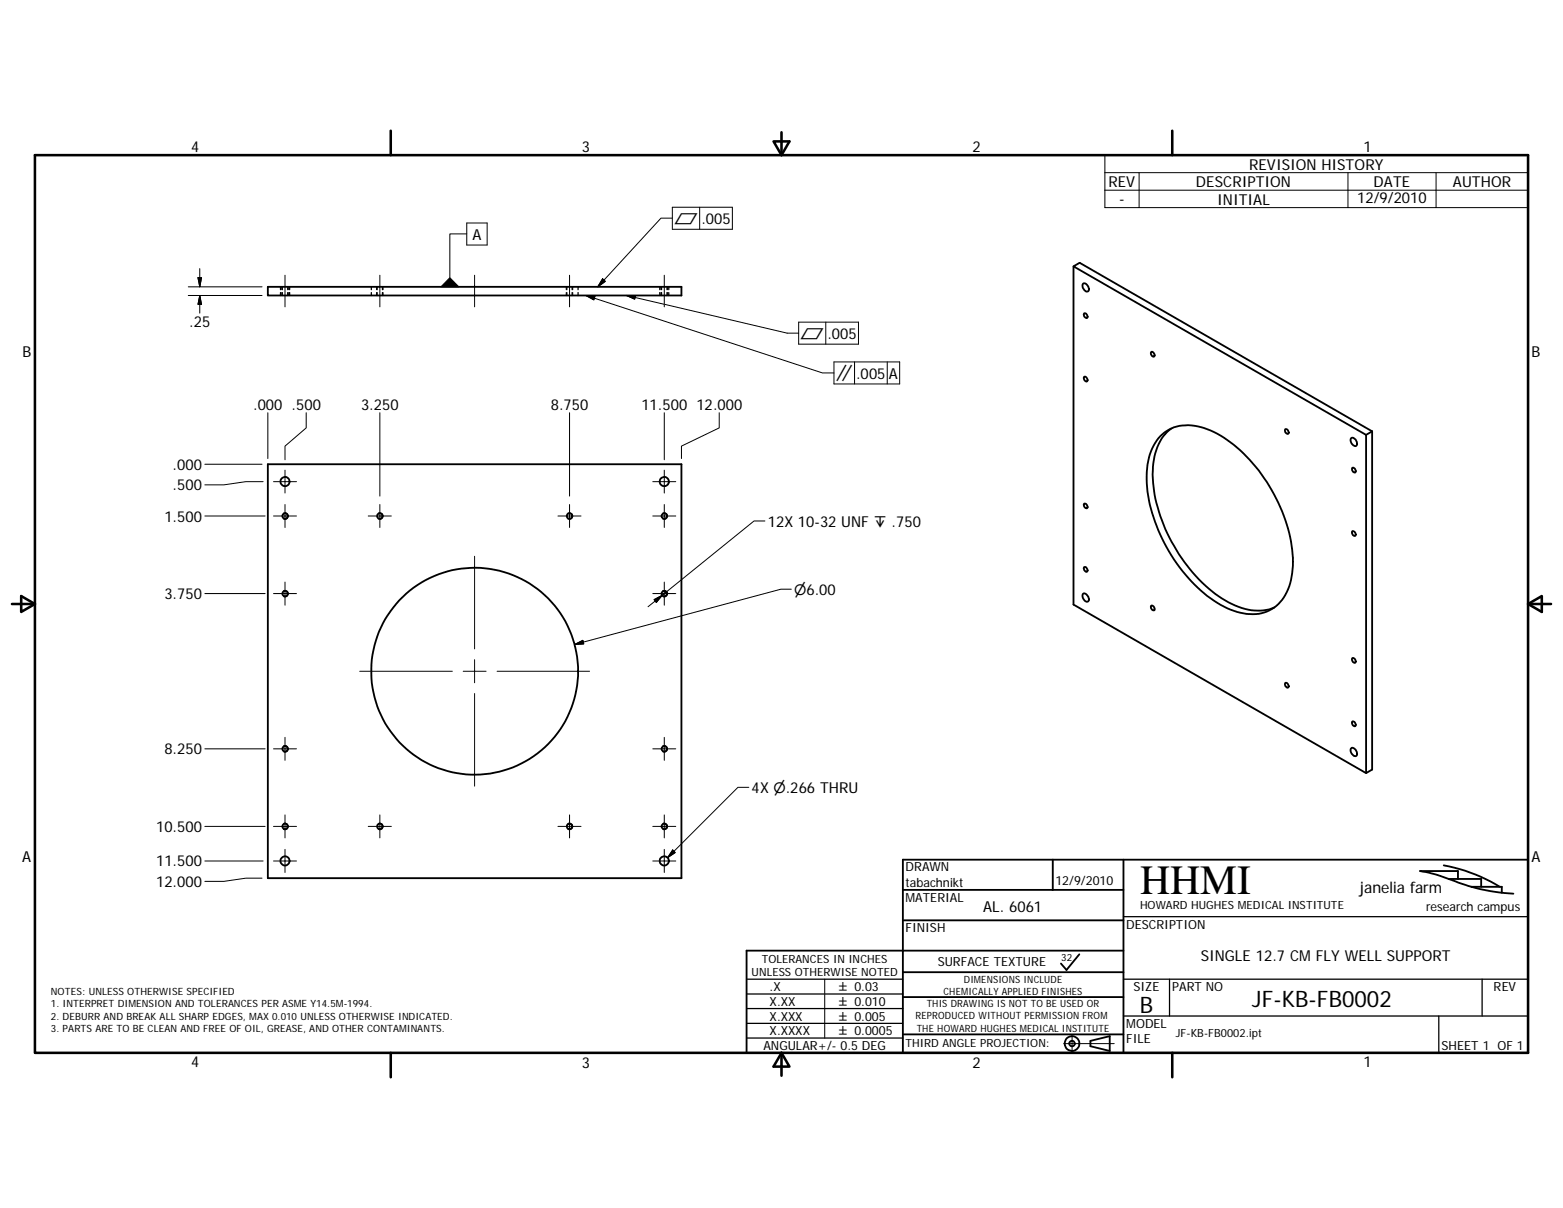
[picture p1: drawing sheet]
<svg xmlns="http://www.w3.org/2000/svg" width="279mm" height="216mm" viewBox="0 0 279 216" stroke-linecap="round" stroke-linejoin="round" font-family="sans-serif">
<g fill="none" stroke="#000" stroke-width=".33">
<path d="M47.9 51.3h73.9v1.5h-73.9zM191.9 47.6v60.5l52.3 30.1M193.6 50.8a.7 .7 0 0 1 1 .6 .46 .46 0 0 1-.2 .7 .46 .46 0 0 1-.6-.4l-.3-.4zM193.8 56a.48 .48 0 0 1 .5 .3 .48 .48 0 0 1-.1 .6 .62 .62 0 0 1-.4-.9zM193.8 67.4a.49 .49 0 0 1 .5 .2 .49 .49 0 0 1-.1 .6 .66 .66 0 0 1-.4-.8zM205.8 62.9a.47 .47 0 0 1 .5 .3 .47 .47 0 0 1-.1 .6 .67 .67 0 0 1-.4-.9zM207.4 78a7.2 7.2 0 0 1 7.8-1.5 22.3 22.3 0 0 1 10.8 9 27.4 27.4 0 0 1 5.1 15.6 9.5 9.5 0 0 1-3.3 7.5 8.4 8.4 0 0 1-8.4 .1 26.6 26.6 0 0 1-11.6-12.4 22.9 22.9 0 0 1-2.5-13.9 9 9 0 0 1 2.1-4.4zM209.4 76.6a9.2 9.2 0 0 0-3.3 7.5 27.6 27.6 0 0 0 6.1 17 20 20 0 0 0 10.9 7.9 7.8 7.8 0 0 0 4.7-.4M229.7 76.7a.48 .48 0 0 1 .6 .3 .48 .48 0 0 1-.1 .6 .59 .59 0 0 1-.5-.9zM241.6 78.3a.93 .93 0 0 1 .8 1.4 .97 .97 0 0 1-.8-1.4zM245.3 77.1v60.4l-1.1 .7v-60.5M245.3 77.1l-52.3-30.1-1.1 .6 52.3 30.1"/>
<path d="M245.3 77.1l-1.1 .6M47.9 83h73.9v74h-73.9zM193.8 90a.47 .47 0 0 1 .5 .3 .47 .47 0 0 1-.1 .5 .61 .61 0 0 1-.4-.8zM241.7 95a.47 .47 0 0 1 .6 .2 .47 .47 0 0 1-.1 .6 .6 .6 0 0 1-.5-.8zM241.7 83.7a.47 .47 0 0 1 .6 .2 .47 .47 0 0 1-.1 .6 .63 .63 0 0 1-.5-.8zM193.6 106.2a.72 .72 0 0 1 1 .6 .46 .46 0 0 1-.2 .7 .46 .46 0 0 1-.6-.3l-.3-.5zM193.8 101.4a.49 .49 0 0 1 .5 .2 .49 .49 0 0 1-.1 .6 .66 .66 0 0 1-.4-.8zM205.8 108.3a.47 .47 0 0 1 .5 .2 .47 .47 0 0 1-.1 .6 .64 .64 0 0 1-.4-.8zM241.7 117.6a.49 .49 0 0 1 .6 .3 .49 .49 0 0 1-.1 .6 .64 .64 0 0 1-.5-.9zM229.7 122.1a.48 .48 0 0 1 .6 .2 .48 .48 0 0 1-.1 .6 .61 .61 0 0 1-.5-.8zM241.6 133.7a.91 .91 0 0 1 .8 .5 .91 .91 0 0 1 0 .9 .96 .96 0 0 1-.8-1.4zM241.7 129a.48 .48 0 0 1 .5 .2 .48 .48 0 0 1 0 .6 .6 .6 0 0 1-.5-.8z"/>
<path d="M161.4 159h39.4M188.2 153.6v5.4M200.8 153.6v34.6M258.1 154.7a29.9 29.9 0 0 1 10 3.8M259 157.1h5.8v1.4M260.6 157.1v-1.4h-6.7l.5 .1a53.9 53.9 0 0 1 8 2.5l4.2 1 3.9 .4M263 158.5h5.5v1.1M161.4 173.8h39.4M161.4 178.2h39.4M161.4 164.5h39.4M192.9 170.6l-2.3 2.8-.9-1.2M200.8 169.9h-67.3v18.3h139.7v-34.6h-111.8v34.6"/>
<path d="M161.4 184.9h39.4M194.9 186l3.5-.8v2.6l-3.5-.8z"/>
<circle cx="50.9" cy="86.1" r=".82"/>
<circle cx="51" cy="92.2" r=".48"/>
<circle cx="67.9" cy="92.2" r=".48"/>
<circle cx="101.8" cy="92.2" r=".48"/>
<circle cx="118.8" cy="92.2" r=".48"/>
<circle cx="118.8" cy="86.1" r=".81"/>
<circle cx="51" cy="106.1" r=".47"/>
<circle cx="84.8" cy="120" r="18.5"/>
<circle cx="118.8" cy="106.1" r=".48"/>
<circle cx="51" cy="133.8" r=".47"/>
<circle cx="118.8" cy="133.8" r=".48"/>
<circle cx="50.9" cy="153.9" r=".82"/>
<circle cx="51" cy="147.7" r=".47"/>
<circle cx="67.9" cy="147.7" r=".47"/>
<circle cx="101.8" cy="147.7" r=".48"/>
<circle cx="118.7" cy="153.9" r=".82"/>
<circle cx="118.8" cy="147.7" r=".48"/>
<circle cx="191.6" cy="186.5" r="1.31"/>
<circle cx="191.6" cy="186.5" r=".49"/>
</g>
<g fill="none" stroke="#000" stroke-width=".18">
<path d="M83.4 39.9h3.7v3.9h-3.7zM120.2 37h10.7v4h-10.7zM120.2 39h-2l-11.4 12.3M125.1 37v4M197.5 27.7h75.7v9.4h-75.7zM197.5 30.9h75.7M197.5 34h75.7M203.6 30.9v6.2M241 30.9v6.2M256.7 30.9v6.2M33.7 51.3h13.1M33.7 52.8h13.1"/>
<path d="M35.4 49.6h.6l-.3 1.7zM35.7 48v3.3M35.7 52.8v3.2M35.7 52.8l.3 1.6h-.6zM50.4 51.3v.5M50.4 52.3v.5M50.9 49.2v5.6M51.5 51.3v.5M51.5 52.3v.5M67.3 51.3v.5M67.3 52.3v.5M67.9 49.2v5.6"/>
<path d="M68.5 51.3v.5M68.5 52.3v.5M83.4 41.8h-3v7.8M84.8 49.2v5.6M101.2 51.3v.5M101.2 52.3v.5M101.8 49.2v5.6M102.4 51.3v.5M102.4 52.3v.5M104.7 52.8l1.6 .2-.1 .6zM104.7 52.8l42.3 13.9h2.1M107.7 49.8l.5 .5-1.4 1z"/>
<path d="M112 52.8l1.6 .1-.1 .6zM112 52.8l6.7 1.6M118.2 51.3v.5M118.2 52.3v.5M118.7 49.2v5.6M118.8 54.4l21.9 5.1h2.1M119.3 51.3v.5M119.3 52.3v.5M142.8 57.6h10.7v3.9h-10.7zM147.6 57.6v3.9M47.9 73.8v8.2M54.7 73.8v2.7l-3.8 3.2v2.5"/>
<path d="M67.9 73.8v14.9M101.8 73.8v14.9M118.7 73.8v8.4M128.6 73.8v2.7l-6.8 3.2v2.3M149.1 64.7h11.7v3.9h-11.7zM152.8 64.7v3.9M158.6 64.7v3.9M36.6 92.2h10.8M36.6 83h10.2M47 86.1h-3.1l-3.9 .6h-3.4M48.9 92.2h4.1M48.9 86.1h4.1"/>
<path d="M50.7 91.7a.59 .59 0 0 1 .8 .5 .59 .59 0 0 1-.8 .5M50.9 90.2v4.1M50.9 84v4.1M65.8 92.2h4.2M67.6 91.7a.58 .58 0 0 1 .9 .5 .58 .58 0 0 1-.9 .5M67.9 90.2v4.1M84.8 99.4v16.6M99.7 92.2h4.2M101.5 91.7a.59 .59 0 0 1 .9 .5 .59 .59 0 0 1-.9 .5M101.8 90.2v4.1M116.7 86.1h4.1M116.7 92.2h4.1"/>
<path d="M118.5 91.7a.58 .58 0 0 1 .8 .5 .58 .58 0 0 1-.8 .5M118.7 84v4.1M118.7 90.2v4.1M136.7 93.1h-1.9l-16.4 13.3M36.6 106.1h10.8M48.9 106.1h4.1M50.7 105.6a.59 .59 0 0 1 .8 .5 .59 .59 0 0 1-.8 .5M50.9 104v4.2M64.3 120h16.6M82.8 120h4.1M84.8 117.9v4.1M88.9 120h16.5"/>
<path d="M102.7 115.2l1.5-.8 .2 .7zM116.7 106.1h4.1M116.9 107.2l1.5-.8-1.1 1.3zM118.4 106.4l-2.6 2M118.5 105.6a.58 .58 0 0 1 .8 .5 .58 .58 0 0 1-.8 .5M118.7 104v4.2M119.1 105.8l-.7 .6M141.5 105.3h-1.9l-36.9 9.9M36.6 133.8h10.8M48.9 133.8h4.1M50.7 133.3a.59 .59 0 0 1 .8 .5 .59 .59 0 0 1-.8 .5M50.9 131.8v4.1"/>
<path d="M84.8 124v16.5M116.7 133.8h4.1M118.5 133.3a.58 .58 0 0 1 .8 .5 .58 .58 0 0 1-.8 .5M118.7 131.8v4.1M36.6 147.7h10.8M36.6 153.9h10.4M46.8 157h-2.9l-3.9 .5h-3.4M48.9 147.7h4.1M48.9 153.9h4.1M50.7 147.2a.59 .59 0 0 1 .8 .5 .59 .59 0 0 1-.8 .5M50.9 145.6v4.2M50.9 151.8v4.1"/>
<path d="M65.8 147.7h4.2M67.6 147.2a.58 .58 0 0 1 .9 .5 .58 .58 0 0 1-.9 .5M67.9 145.6v4.2M99.7 147.7h4.2M101.5 147.2a.59 .59 0 0 1 .9 .5 .59 .59 0 0 1-.9 .5M101.8 145.6v4.2M116.7 153.9h4.1M116.7 147.7h4.1M118.5 147.2a.58 .58 0 0 1 .8 .5 .58 .58 0 0 1-.8 .5M118.7 145.6v4.2M118.7 151.8v4.1M120.2 151.9l.5 .5-1.4 .9z"/>
<path d="M133.9 140.7h-2l-12.6 12.6M147.4 175v10.5M190.1 186.5h9.1M191.6 185v3"/>
</g>
<g fill="none" stroke="#000" stroke-width=".23">
<path d="M50.1 51.3v.5M50.1 52.3v.5M50.5 51.3v.5M50.5 52.3v.5M51.4 51.3v.5M51.4 52.3v.5M51.8 51.3v.5M51.8 52.3v.5M66.4 51.3v.5M66.4 52.3v.5M67.4 51.3v.5M67.4 52.3v.5"/>
<path d="M68.4 51.3v.5M68.4 52.3v.5M101.3 51.3v.5M101.3 52.3v.5M102.3 51.3v.5M102.3 52.3v.5M103.3 51.3v.5M103.3 52.3v.5M117.9 51.3v.5M117.9 52.3v.5M118.3 51.3v.5M118.3 52.3v.5"/>
<path d="M119.2 51.3v.5M119.2 52.3v.5M119.5 51.3v.5M119.5 52.3v.5M133.5 177.7h27.9M133.5 175h27.9M200.8 163.8h72.4M200.8 175h72.4M209.1 175v6.6M264.9 175v6.6M133.5 185.5h27.9M133.5 182.9h27.9"/>
<path d="M133.5 180.3h27.9M200.8 181.6h72.4M257.2 181.6v6.6"/>
</g>
<g fill="none" stroke="#000" stroke-width=".46">
<path d="M6.2 27.7h267v160.5h-267zM69.8 23.4v4.3M138.3 25.3h2.8l-1.4 2.4zM139.7 23.6v4.1M209.5 23.4v4.3M2.1 108h4.1M3.8 106.5l2.4 1.5-2.4 1.4zM273.2 108l2.4-1.5v2.9zM273.2 108h4.1M69.8 188.2v4.3M139.7 188.2l1.4 2.4h-2.8zM139.7 188.2v4.1"/>
<path d="M209.5 188.2v4.3"/>
</g>
<path d="M35.4 49.6h.6l-.3 1.7zM35.7 52.8l.3 1.6h-.6zM80.4 49.6l1.6 1.7h-3.2zM104.7 52.8l1.6 .2-.1 .6zM107.7 49.8l.5 .5-1.4 1zM112 52.8l1.6 .1-.1 .6zM102.7 115.2l1.5-.8 .2 .7zM116.9 107.2l1.5-.8-1.1 1.3zM120.2 151.9l.5 .5-1.4 .9z" fill="#000" stroke="#000" stroke-width=".18"/>
<text font-size="7.4" x="203.8" y="159.7">HHMI</text>
<g font-size="4.1">
<text x="203.7" y="181">B</text>
<text x="223.8" y="180">JF-KB-FB0002</text>
</g>
<text font-size="2.8" x="243.1" y="159.6">janelia farm</text>
<g font-size="2.7">
<text x="34.2" y="27.1">4</text>
<text x="104" y="27.1">3</text>
<text x="173.9" y="27.1">2</text>
<text x="243.7" y="27.1">1</text>
<text x="198.1" y="33.4">REV</text>
<text x="213.8" y="33.4">DESCRIPTION</text>
<text x="223.3" y="30.3">REVISION HISTORY</text>
<text x="245.5" y="33.4">DATE</text>
<text x="259.7" y="33.4">AUTHOR</text>
<text x="125.4" y="40">.005</text>
<text x="200.1" y="36.4">-</text>
<text x="217.6" y="36.6">INITIAL</text>
<text x="242.6" y="36.4">12/9/2010</text>
<text x="84.4" y="42.8">A</text>
<text x="33.8" y="58.5">.25</text>
<text x="4" y="63.8">B</text>
<text x="147.9" y="60.6">.005</text>
<text x="273.8" y="63.8">B</text>
<text x="153" y="67.7">.005</text>
<text x="158.9" y="67.7">A</text>
<text x="45.3" y="73.2">.000 .500</text>
<text x="64.5" y="73.2">3.250</text>
<text x="98.4" y="73.2">8.750</text>
<text x="114.7" y="73.2">11.500</text>
<text x="124.5" y="73.2">12.000</text>
<text x="30.9" y="84">.000</text>
<text x="30.9" y="87.7">.500</text>
<text x="29.4" y="93.2">1.500</text>
<text x="137.3" y="94.1">12X 10-32 UNF ↧ .750</text>
<text x="29.4" y="107.1">3.750</text>
<text x="29.4" y="134.8">8.250</text>
<text x="134.4" y="141.7">4X ⌀.266 THRU</text>
<text x="27.9" y="148.7">10.500</text>
<text x="3.9" y="154.1">A</text>
<text x="27.9" y="154.8">11.500</text>
<text x="273.8" y="154.1">A</text>
<text x="27.9" y="158.5">12.000</text>
<text x="175.7" y="163.1">AL. 6061</text>
<text x="214.6" y="171.8">SINGLE 12.7 CM FLY WELL SUPPORT</text>
<text x="34.2" y="190.8">4</text>
<text x="104" y="190.8">3</text>
<text x="173.9" y="190.8">2</text>
<text x="243.7" y="190.8">1</text>
</g>
<g font-size="2.6">
<text x="120.5" y="40">⏥</text>
<text x="143" y="60.5">⏥</text>
<text x="149.4" y="68.1">∥</text>
<text x="142" y="106.3">⌀6.00</text>
</g>
<g font-size="2.3">
<text x="161.9" y="155.7">DRAWN</text>
<text x="161.9" y="158.5">tabachnikt</text>
<text x="161.9" y="161.2">MATERIAL</text>
<text x="188.7" y="158.2">12/9/2010</text>
<text x="161.9" y="166.6">FINISH</text>
<text x="201.3" y="166">DESCRIPTION</text>
<text x="254.9" y="162.8">research campus</text>
<text x="167.6" y="172.6">SURFACE TEXTURE</text>
<text x="137.6" y="177.1">.X</text>
<text x="137.6" y="179.7">X.XX</text>
<text x="202.6" y="177.2">SIZE</text>
<text x="209.5" y="177.2">PART NO</text>
<text x="267" y="177.1">REV</text>
<text x="137.6" y="182.4">X.XXX</text>
<text x="137.6" y="185">X.XXXX</text>
<text x="201.3" y="183.7">MODEL</text>
<text x="136.5" y="187.7">ANGULAR+/- 0.5 DEG</text>
<text x="201.3" y="186.4">FILE</text>
<text x="257.7" y="187.6">SHEET 1 OF 1</text>
</g>
<g font-size="2.1">
<text x="150" y="177.2">± 0.03</text>
<text x="150" y="179.8">± 0.010</text>
<text x="150" y="182.4">± 0.005</text>
<text x="150" y="185.1">± 0.0005</text>
</g>
<g font-size="2">
<text x="203.8" y="162.5">HOWARD HUGHES MEDICAL INSTITUTE</text>
<text x="136.2" y="172.1">TOLERANCES IN INCHES</text>
<text x="134.4" y="174.5">UNLESS OTHERWISE NOTED</text>
<text x="210.2" y="185.4">JF-KB-FB0002.ipt</text>
<text x="161.9" y="187.2">THIRD ANGLE PROJECTION:</text>
</g>
<g font-size="1.8">
<text x="189.7" y="171.8">32</text>
<text x="9.1" y="177.9">NOTES: UNLESS OTHERWISE SPECIFIED</text>
<text x="168.7" y="177.8">CHEMICALLY APPLIED FINISHES</text>
<text x="172.3" y="175.6">DIMENSIONS INCLUDE</text>
<text x="9.1" y="180.1">1. INTERPRET DIMENSION AND TOLERANCES PER ASME Y14.5M-1994.</text>
<text x="9.1" y="182.2">2. DEBURR AND BREAK ALL SHARP EDGES, MAX 0.010 UNLESS OTHERWISE INDICATED.</text>
<text x="9.1" y="184.4">3. PARTS ARE TO BE CLEAN AND FREE OF OIL, GREASE, AND OTHER CONTAMINANTS.</text>
<text x="163.7" y="182.2">REPRODUCED WITHOUT PERMISSION FROM</text>
<text x="163.9" y="184.4">THE HOWARD HUGHES MEDICAL INSTITUTE</text>
<text x="165.7" y="180">THIS DRAWING IS NOT TO BE USED OR</text>
</g>
</svg>
